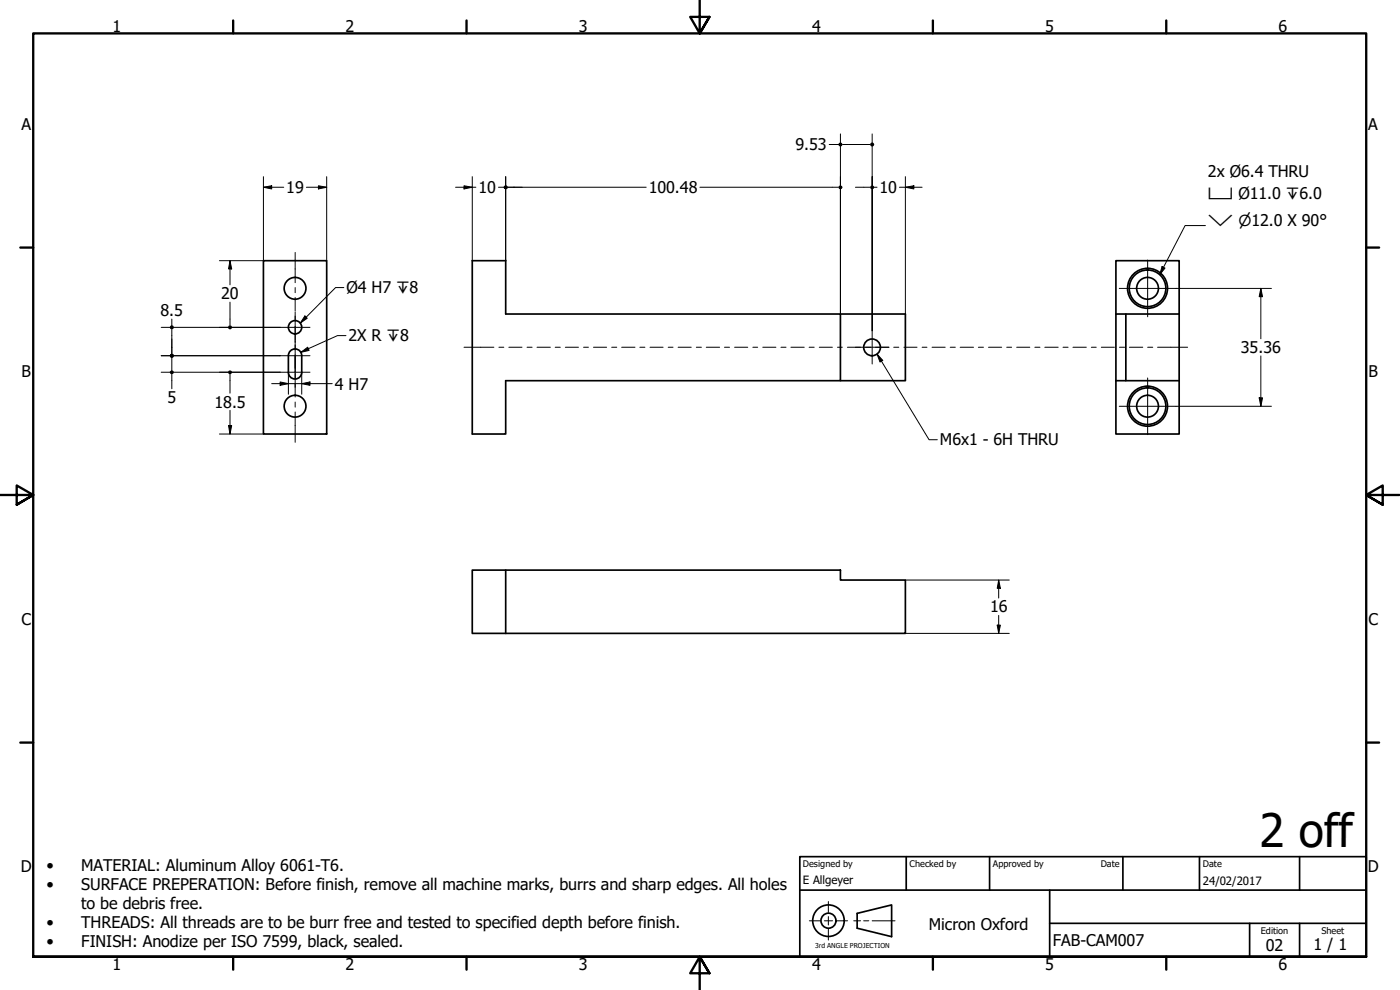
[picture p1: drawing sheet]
<svg xmlns="http://www.w3.org/2000/svg" width="420mm" height="297mm" viewBox="0 0 420 297" stroke-linecap="round" stroke-linejoin="round" font-family="sans-serif">
<!-- layer: Visible (ISO) -->
<g fill="none" stroke="#000" stroke-width=".51">
<path d="M79.1 78.2h18.9v52h-18.9zM141.7 78.2h10.1v16h100.4v20h-100.4v16h-10.1zM252.2 94.2h19.5v20h-19.5M334.9 94.2v-16h19v16M337.9 94.2v20M353.9 94.2h-19v20M353.9 94.2v20M86.6 106.7a2 2 0 0 1 2-2 2 2 0 0 1 2 2M86.6 106.7v5a2 2 0 0 0 2 2 2 2 0 0 0 2-2v-5M334.9 114.2v16h19v-16M334.9 114.2h19M141.7 171.1h110.5v2.9h19.5v16h-130z"/>
<path d="M151.8 171.1v18.9"/>
<circle cx="88.6" cy="86.5" r="3.3"/>
<circle cx="88.6" cy="98.2" r="2"/>
<circle cx="344.4" cy="86.5" r="6"/>
<circle cx="344.4" cy="86.5" r="5.5"/>
<circle cx="344.4" cy="86.5" r="3.3"/>
<circle cx="261.7" cy="104.2" r="2.51"/>
<circle cx="88.6" cy="121.9" r="3.3"/>
<circle cx="344.4" cy="121.9" r="6"/>
<circle cx="344.4" cy="121.9" r="5.5"/>
<circle cx="344.4" cy="121.9" r="3.3"/>
</g>
<!-- layer: Border (ISO) -->
<g fill="none" stroke="#000" stroke-width=".7">
<path d="M70 6.1v3.9M140 6.1v3.9M210 0v10l-2.9-4.9h5.8l-2.9 4.9 2.9-4.9M280 6.1v3.9M350 6.1v3.9M6.1 74.3h3.9M410 74.3h3.9M0 148.5h10l-5-2.8v5.7l5-2.9-5 2.9M420 148.5h-10l5-2.8v5.7l-5-2.9 5 2.9M6.1 222.8h3.9M410 222.8h3.9M10 287.1v-277.1h400v277.1h-400h400"/>
<path d="M70 287.1v3.8M140 287.1v3.8M212.9 292l-2.9-4.9 2.9 4.9h-5.8l2.9-4.9v9.9M280 287.1v3.8M350 287.1v3.8"/>
</g>
<!-- layer: Sketch Geometry (ANSI) -->
<path d="M242.9 276.3h3.2M247.4 276.3h2.5M248.6 270.5v3.3M248.6 275v2.5M248.6 278.8v3.3M251.1 276.3h3.3M256.2 276.3h2.1M259.2 276.3h1.5M261.7 276.3h6.9" fill="none" stroke="#000" stroke-width=".3"/>
<g fill="none" stroke="#000" stroke-width=".51">
<path d="M257.2 274.1l10.4-2.6v9.5l-10.4-2.5z"/>
<circle cx="248.6" cy="276.2" r="4.7"/>
<circle cx="248.6" cy="276.2" r="2.25"/>
</g>
<!-- layer: Title (ISO) -->
<path d="M240 257h170v30.1h-170zM272 257v10.1M297 257v10.1M337 257v10.1M360 257v10.1M390 257v10.1M240 267.1h170M315 277h95M315 267.1v20M375 277v10.1M390 277v10.1" fill="none" stroke="#000" stroke-width=".51"/>
<!-- layer: Symbol (ISO) -->
<path d="M348.7 80l.9 .4-1.6 2zM361.8 67.7h-6.1l-7.7 14.7M91.5 94.8l.7 .7-2.1 1.5zM103.2 86.3h-2.5l-10.6 10.7M90.3 105.7l2-1.5 .5 .9zM103.8 100.7h-2.5l-11 5M263.2 106.2l1.7 1.9-.8 .5zM263.2 106.2l15.6 25.7h2.5" fill="none" stroke="#000" stroke-width=".3"/>
<g fill="#000">
<path d="M348.7 80l.9 .4-1.6 2z" fill-rule="evenodd"/>
<path d="M91.5 94.8l.7 .7-2.1 1.5z" fill-rule="evenodd"/>
<path d="M90.3 105.7l2-1.5 .5 .9z" fill-rule="evenodd"/>
<path d="M263.2 106.2l1.7 1.9-.8 .5z" fill-rule="evenodd"/>
</g>
<!-- layer: Center Mark (ISO) -->
<path d="M344.4 78v17M84.1 98.2h8.9M88.6 93.7v9M261.7 99.2v10M335.9 86.5h17M84.1 106.7h8.9M88.6 102.2v9.5h4.4M88.6 106.7v5h-4.5M88.6 111.7v4.5M256.7 104.2h10.1M344.4 113.4v17M335.9 121.9h17" fill="none" stroke="#000" stroke-width=".3"/>
<!-- layer: Centerline (ISO) -->
<g fill="none" stroke="#000" stroke-width=".3">
<path d="M88.6 75.7v9.1M88.6 86.3v1.5M88.6 89.3v4.1M88.6 94.9v1.5M88.6 97.9v4.1M88.6 103.5v1.5M88.6 106.5v4M88.6 112.1v1.4M88.6 115v4.1M139.3 104.2h8.9M149.7 104.2h1.5M152.7 104.2h4"/>
<path d="M158.2 104.2h1.5M161.2 104.2h4M166.6 104.2h1.5M169.7 104.2h3.9M175.1 104.2h1.5M178.1 104.2h4M183.6 104.2h1.5M186.6 104.2h4M192 104.2h1.5M195.1 104.2h3.9M200.5 104.2h1.5M203.5 104.2h4"/>
<path d="M209 104.2h1.5M212 104.2h4M217.4 104.2h1.5M220.5 104.2h3.9M225.9 104.2h1.5M228.9 104.2h4M234.4 104.2h1.5M237.4 104.2h4M242.8 104.2h1.5M245.9 104.2h3.9M251.3 104.2h1.5M254.3 104.2h4"/>
<path d="M259.8 104.2h1.5M262.8 104.2h4M268.2 104.2h1.5M271.3 104.2h3.9M276.7 104.2h1.5M279.7 104.2h4M285.2 104.2h1.5M288.2 104.2h4M293.6 104.2h1.5M296.7 104.2h3.9M302.1 104.2h1.5M305.1 104.2h4"/>
<path d="M310.6 104.2h1.5M313.6 104.2h4M319 104.2h1.5M322 104.2h4M327.5 104.2h1.5M330.5 104.2h4M336 104.2h1.5M339 104.2h4M344.4 104.2h1.5M347.4 104.2h9M88.6 120.6v1.6M88.6 123.6v9.1"/>
</g>
<!-- layer: Dimension (ISO) -->
<g fill="none" stroke="#000" stroke-width=".3">
<path d="M79.1 56.2l2.4-.5v1zM79.1 53v25.2h-13.3M79.1 56.2h6.1M91.9 56.2h6.1M95.6 55.7l2.4 .5-2.4 .5zM98 53v25.2M136.7 56.2h6.1M139.3 55.7l2.4 .5-2.4 .5zM141.7 53v25.2M149.6 56.2h2.2M151.8 53v25.2M152.4 56.2h41.5"/>
<path d="M210.1 56.2h41.5M248.9 43.4h3.3M252.2 40.2v54M252.9 43.4h8.2M256.7 56.2h4.4M261.7 40.2v59v-46.2M261.7 56.2h1.5M269.9 56.2h6.8M271.7 56.2l2.6-.5v1zM271.7 53v41.2M69 78.2l.5 2.5h-.9zM69 78.2v7.3"/>
<path d="M48.4 98.2h35.7M51.6 95.7v2.5M51.6 98.9v7.2M69 90.7v6.9M352.9 86.5h28.7M378.4 86.5l.5 2.5h-1zM378.4 86.5v15.1M48.4 111.7h35.7M48.4 106.7h35.7M51.6 106.7v5M51.6 112.3v4.3M69 112.3v5.7"/>
<path d="M81.5 115.1h18.2M84.1 114.6l2.5 .5-2.5 .5zM86.6 111.8v6.5M90.6 115.1l2.4-.5v1zM90.6 111.8v6.5M377.9 119.4h1l-.5 2.5zM378.4 106.8v15.1M65.8 130.2h13.3M68.6 127.7h.9l-.5 2.5zM69 123.1v7.1M352.9 121.9h28.7M271.7 174h31.2"/>
<path d="M299.7 174l.5 2.5h-.9zM299.7 174v5.4M271.7 190h31.2M299.3 187.6h.9l-.5 2.4zM299.7 184.6v5.4"/>
</g>
<g fill="#000">
<path d="M79.1 56.2l2.4-.5v1z" fill-rule="evenodd"/>
<path d="M95.6 55.7l2.4 .5-2.4 .5z" fill-rule="evenodd"/>
<path d="M139.3 55.7l2.4 .5-2.4 .5z" fill-rule="evenodd"/>
<path d="M271.7 56.2l2.6-.5v1z" fill-rule="evenodd"/>
<path d="M69 78.2l.5 2.5h-.9z" fill-rule="evenodd"/>
<path d="M378.4 86.5l.5 2.5h-1z" fill-rule="evenodd"/>
<path d="M68.6 111.3l.4-.2 .5 .2 .2 .4-.2 .4-.5 .2-.4-.2z" fill-rule="evenodd"/>
<path d="M84.1 114.6l2.5 .5-2.5 .5z" fill-rule="evenodd"/>
<path d="M90.6 115.1l2.4-.5v1z" fill-rule="evenodd"/>
<path d="M377.9 119.4h1l-.5 2.5z" fill-rule="evenodd"/>
<path d="M68.6 127.7h.9l-.5 2.5z" fill-rule="evenodd"/>
<path d="M299.7 174l.5 2.5h-.9z" fill-rule="evenodd"/>
<path d="M299.3 187.6h.9l-.5 2.4z" fill-rule="evenodd"/>
<circle cx="151.7" cy="56.2" r=".61"/>
<circle cx="252.2" cy="43.4" r=".63"/>
<circle cx="252.2" cy="56.2" r=".62"/>
<circle cx="261.7" cy="43.4" r=".63"/>
<circle cx="261.8" cy="56.2" r=".62"/>
<circle cx="51.6" cy="98.2" r=".63"/>
<circle cx="69" cy="98.2" r=".63"/>
<circle cx="51.5" cy="111.7" r=".62"/>
<circle cx="51.6" cy="106.7" r=".63"/>
</g>
<text font-size="13.8" x="378" y="254.1">2 off</text>
<g font-size="4.8">
<text x="33.7" y="9.6">1</text>
<text x="103.7" y="9.6">2</text>
<text x="173.7" y="9.6">3</text>
<text x="243.7" y="9.6">4</text>
<text x="313.7" y="9.6">5</text>
<text x="383.7" y="9.6">6</text>
<text x="6.4" y="38.9">A</text>
<text x="410.7" y="38.9">A</text>
<text x="238.8" y="45.1">9.53</text>
<text x="362.5" y="53.1">2x Ø6.4 THRU</text>
<text x="85.9" y="58">19</text>
<text x="143.6" y="58">10</text>
<text x="194.7" y="58">100.48</text>
<text x="264" y="58">10</text>
<text x="66.4" y="89.8">20</text>
<text x="103.9" y="87.9">Ø4 H7 ↧8</text>
<text x="48.2" y="94.9">8.5</text>
<text x="104.6" y="102.3">2X R ↧8</text>
<text x="372.4" y="106">35.36</text>
<text x="6.4" y="113.1">B</text>
<text x="410.7" y="113.1">B</text>
<text x="100.5" y="116.9">4 H7</text>
<text x="50.2" y="120.9">5</text>
<text x="64.4" y="122.3">18.5</text>
<text x="282.1" y="133.7">M6x1 - 6H THRU</text>
<text x="297.1" y="183.8">16</text>
<text x="6.4" y="187.4">C</text>
<text x="410.7" y="187.4">C</text>
<text x="6.2" y="261.7">D</text>
<text x="13.9" y="261.2">•</text>
<text x="24.4" y="261.2">MATERIAL: Aluminum Alloy 6061-T6.</text>
<text x="410.5" y="261.7">D</text>
<text x="13.9" y="267">•</text>
<text x="24.4" y="267">SURFACE PREPERATION: Before finish, remove all machine marks, burrs and sharp edges. All holes</text>
<text x="24.4" y="272.7">to be debris free.</text>
<text x="13.9" y="278.5">•</text>
<text x="24.4" y="278.5">THREADS: All threads are to be burr free and tested to specified depth before finish.</text>
<text x="278.8" y="279">Micron Oxford</text>
<text x="13.9" y="284.3">•</text>
<text x="24.4" y="284.3">FINISH: Anodize per ISO 7599, black, sealed.</text>
<text x="316" y="283.8">FAB-CAM007</text>
<text x="379.9" y="285.3">02</text>
<text x="394.2" y="285">1 / 1</text>
<text x="33.7" y="290.9">1</text>
<text x="103.7" y="290.9">2</text>
<text x="173.7" y="290.9">3</text>
<text x="243.7" y="290.9">4</text>
<text x="313.7" y="290.9">5</text>
<text x="383.7" y="290.9">6</text>
</g>
<g font-size="4.6">
<text x="362.5" y="59.8">⌴ Ø11.0 ↧6.0</text>
<text x="362.5" y="67.7">⌵ ⌀12.0 X 90°</text>
</g>
<g font-size="3.4">
<text x="241" y="265.4">E Allgeyer</text>
<text x="361" y="265.5">24/02/2017</text>
</g>
<g font-size="2.7">
<text x="241" y="260.1">Designed by</text>
<text x="273" y="260.1">Checked by</text>
<text x="298" y="260.1">Approved by</text>
<text x="330.3" y="260">Date</text>
<text x="361" y="260">Date</text>
<text x="378.4" y="280.1">Edition</text>
<text x="396.6" y="280.1">Sheet</text>
</g>
<text font-size="2" x="244.6" y="284.5">3rd ANGLE PROJECTION</text>
</svg>
